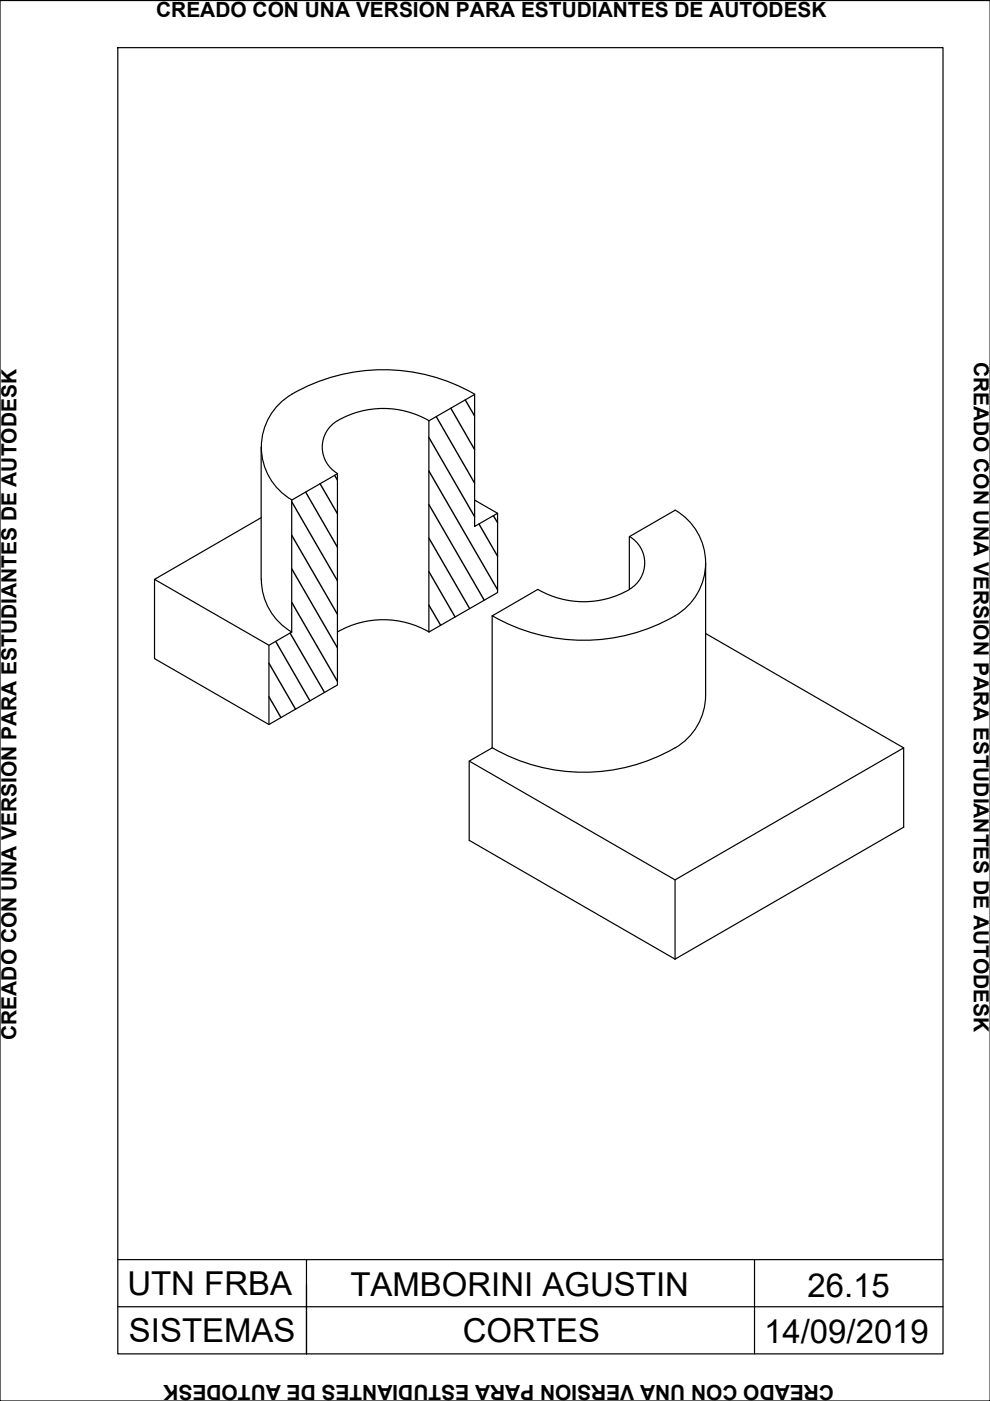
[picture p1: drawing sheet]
<svg xmlns="http://www.w3.org/2000/svg" width="210mm" height="297mm" viewBox="0 0 210 297" stroke-linecap="round" stroke-linejoin="round" font-family="sans-serif">
<!-- layer: 0 -->
<g fill="none" stroke="#000" stroke-width=".25">
<path d="M55.4 94.8v28a12.9 12.9 0 0 0 6.5 11.2M90.9 89.2l9.7-5.6v28l4.9-2.8v16.8l-14.6 8.4zM91 89.2a19.3 19.3 0 0 0-20.2 .5 6.5 6.5 0 0 0 .8 10.7M100.7 83.6a38.6 38.6 0 0 0-39.8 .6 12.9 12.9 0 0 0 1 21.8M55.4 109.8l-22.6 13 24.2 14M61.8 106l9.7-5.6v44.8l-14.5 8.4v-16.8l4.8-2.8zM100.6 106l4.9 2.8M133.5 113.8a6.5 6.5 0 0 1 0 11.1M143.1 108.2l-9.7 5.6v11.2M143.1 108.1a12.9 12.9 0 0 1 0 22.4M149.6 119.4v28M32.8 122.8v16.8l24.2 14"/>
<path d="M71.6 134a19.4 19.4 0 0 1 19.4 0M104.4 130.6a38.8 38.8 0 0 0 38.8 0M114 125l-9.6 5.6v28M114.1 125a19.4 19.4 0 0 0 19.4 0M149.6 134.3l42 24.3M104.4 158.6l-4.9 2.8v16.8l43.6 25.2M104.4 158.5a38.8 38.8 0 0 0 38.8 0M149.6 147.4a12.9 12.9 0 0 1-6.5 11.2M99.5 161.4l43.6 25.1M143.1 186.5l48.5-27.9v16.8l-48.5 28z"/>
</g>
<!-- layer: No Visibles -->
<g fill="none" stroke="#000" stroke-width=".3">
<path d="M90.9 99.9l14.6 25.1M90.9 92.7l9.7 16.8M92.5 88.3l8.1 14.1M95.6 86.6l5 8.7M98.6 84.8l2 3.4M61.8 113.5l9.7 16.7M61.8 106.4l9.7 16.7M64.8 104.3l6.7 11.7M67.9 102.6l3.6 6.3M71 100.8l.5 1M90.9 114.1l8.7 14.9M90.9 107l11.8 20.2"/>
<path d="M101.6 111.1l3.9 6.8M104.6 109.3l.9 1.5M58.5 136l7.2 12.6M61.5 134.2l7.3 12.6M61.8 127.7l9.7 16.8M61.8 120.6l9.7 16.8M90.9 128.3l2.5 4.3M90.9 121.2l5.6 9.6M57 147.7l2.6 4.4M57 140.6l5.7 9.8"/>
</g>
<!-- layer: Rotulo -->
<path d="M0 .1h209.9v296.9h-209.9zM25 10.1h174.9v276.9h-174.9zM25 267.1h174.9M25 277.1h174.9M65 267.1v19.9v-14.6M160 267.1v19.9" fill="none" stroke="#000" stroke-width=".25"/>
<g font-size="7">
<text x="27" y="274.6">UTN FRBA</text>
<text x="74.3" y="274.9">TAMBORINI AGUSTIN</text>
<text x="171.2" y="274.9">26.15</text>
<text x="27.3" y="284.5">SISTEMAS</text>
<text x="98.1" y="284.5">CORTES</text>
<text x="162" y="284.8">14/09/2019</text>
</g>
<g font-size="4.4">
<text x="33.1" y="3.6">CREADO CON UNA VERSIÓN PARA ESTUDIANTES DE AUTODESK</text>
<text x="206.5" y="76.7" transform="rotate(90 206.5 76.7)">CREADO CON UNA VERSIÓN PARA ESTUDIANTES DE AUTODESK</text>
<text x="3.5" y="220.5" transform="rotate(-90 3.5 220.5)">CREADO CON UNA VERSIÓN PARA ESTUDIANTES DE AUTODESK</text>
<text x="176.8" y="293.6" transform="rotate(-180 176.8 293.6)">CREADO CON UNA VERSIÓN PARA ESTUDIANTES DE AUTODESK</text>
</g>
</svg>
